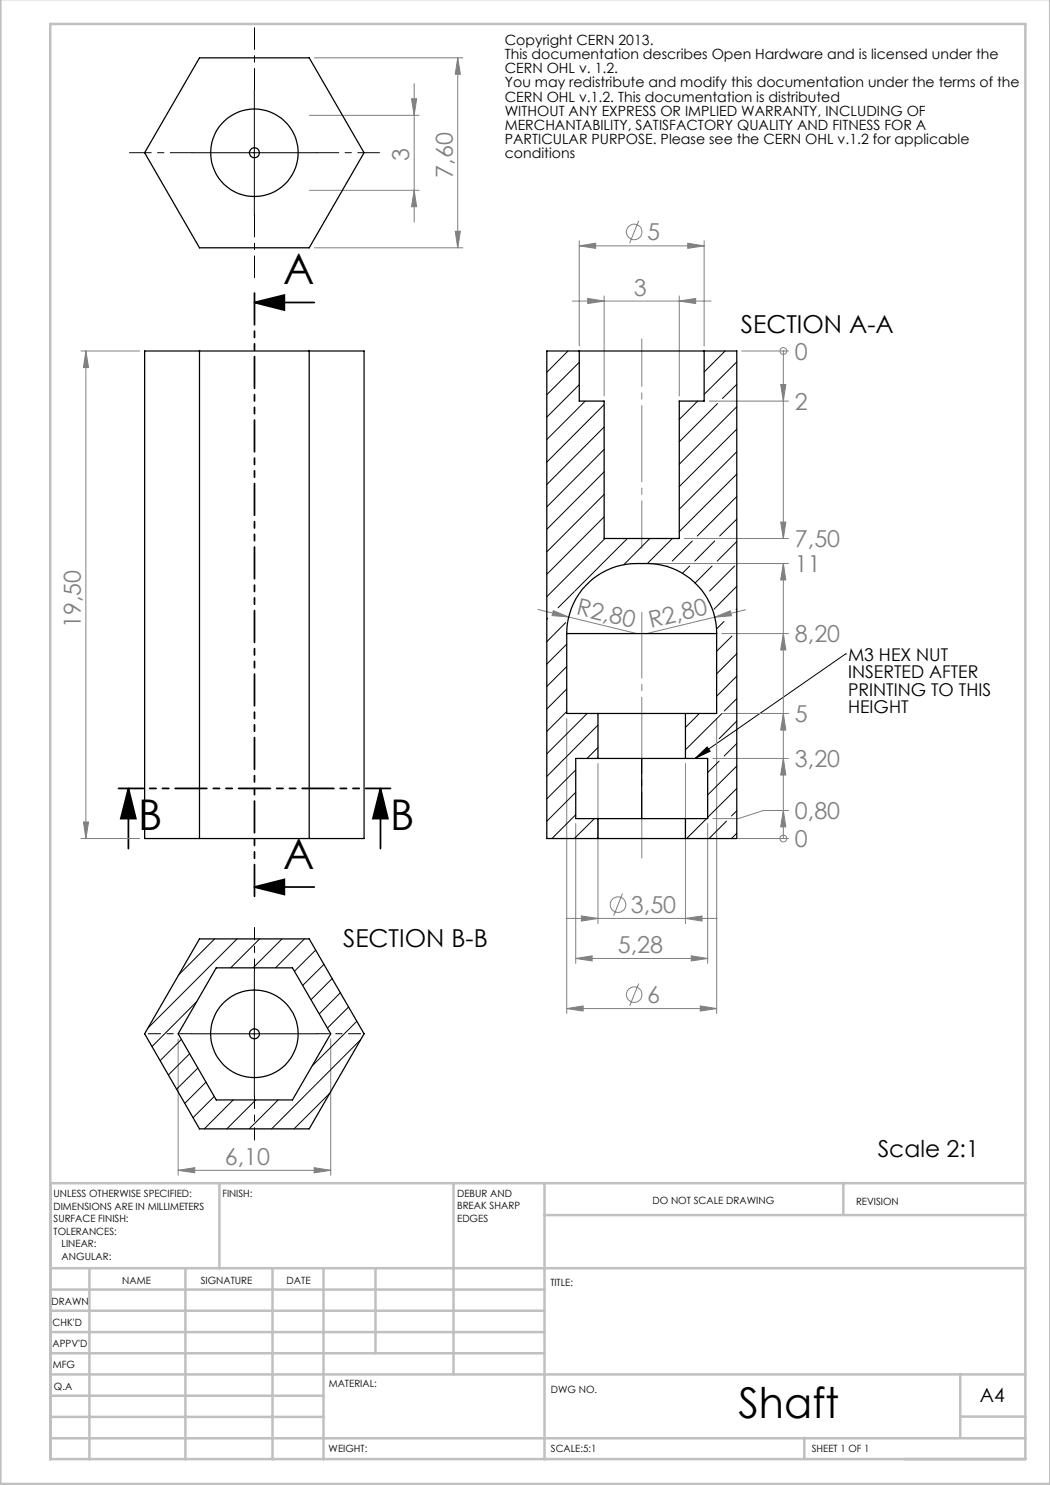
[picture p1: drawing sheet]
<svg xmlns="http://www.w3.org/2000/svg" width="210mm" height="297mm" viewBox="0 0 210 297" stroke-linecap="round" stroke-linejoin="round" font-family="sans-serif">
<g fill="none" stroke="#808080" stroke-width=".2">
<path d="M62.9 11.6h29.7M82.3 19.8h1l-.5 3.3zM82.8 16.7v27.7M91.5 11.6v38M91.5 11.6l.6 3.2h-1zM61.9 38.1h21.9M61.9 23.1h21.9M82.8 38.1l.5 3.2h-1zM62.9 49.6h29.7M91.1 46.2h1l-.6 3.4zM115.9 49.2l3.2-.6v1.1zM115.9 48.2v21"/>
<path d="M115.9 49.2h24.9M117.5 59.7l3.3 .5-3.3 .5zM120.8 59.2v20M127.7 44.2l-1.8 4.4M135.9 59.2v20M137.5 48.6l3.3 .6-3.3 .5zM140.8 48.2v21M16.2 70.2h11.7M17.2 70.2v97.5M17.2 70.2l.5 3.3h-1zM114.5 60.2h27.7M135.9 60.2l3.2-.5v1z"/>
<path d="M148.3 70.2h9.4M156.1 76.9h1.1l-.5 3.3zM156.7 70.2v37.5M156.7 70.2h.1M141.9 80.2h15.8M130.4 112.7h27.3M136.8 107.7h20.9M156.1 104.4h1.1l-.5 3.3zM156.7 112.7l.5 3.3h-1.1zM156.7 112.7v55M107.6 121.9l19.8 4.8M110.7 122.1l3 1.3-3.3-.3z"/>
<path d="M142.9 123.4l3.2-1.2 .2 1zM142.9 123.4l-13.6 3.3M144.4 126.7h13.3M149.1 122l-6.2 1.4M156.7 126.7l.5 3.3h-1.1zM113.3 143.7v59M119.6 152.7v32M137.1 152.7v32M142.6 151.7h15.1M143.3 143.7v59M144.4 142.7h13.3M156.7 151.7l.5 3.3h-1.1z"/>
<path d="M156.7 142.7l.5 3.3h-1.1zM16.2 167.7h11.7M16.7 164.4h1l-.5 3.3zM115.1 164.7v28M124.5 178.7l-1.8 4.5M141.5 164.7v28M147.7 167.7h10M156.7 162.1l.5 3.3h-1.1zM156.7 167.7h.1M157.7 162.1h-5l-5 1.6h-5.1M113.2 183.7h30.2M115.1 191.7l3.3-.5v1z"/>
<path d="M115.1 191.7h26.4M116.3 183.2l3.3 .5-3.3 .5zM127.7 196.7l-1.8 4.5M137.1 183.7l3.3-.5v1zM138.3 191.2l3.2 .5-3.2 .5zM35.6 207.8v27.3M66.1 207.8v27.3M113.3 201.7l3.3-.5v1zM113.3 201.7h30M140.1 201.2l3.2 .5-3.2 .5zM35.6 234.1l3.3-.6v1.1zM35.6 234.1h30.5"/>
<path d="M62.8 233.5l3.3 .6-3.3 .5z"/>
<circle cx="126.9" cy="46.4" r="1.55"/>
<circle cx="156.7" cy="70.2" r=".68"/>
<circle cx="156.7" cy="167.7" r=".69"/>
<circle cx="123.6" cy="180.9" r="1.55"/>
<circle cx="126.9" cy="198.9" r="1.55"/>
</g>
<path d="M50.9 18.1v25M38.4 30.5h25M169.1 130.8h.1M169.1 130.8l-30.1 20.9M139 151.7l2.4-2.3 .6 .8zM50.9 194.3v24.9M38.4 206.8h25" fill="none" stroke="#000" stroke-width=".2"/>
<path d="M50.9 60.5l6-1.5v3zM50.9 60.5h12M25.7 157.7l1.5 6h-3zM25.7 157.7v12M76.1 157.7l1.5 6h-3zM76.1 157.7v12M50.9 177.4l6-1.5v3zM50.9 177.4h12" fill="none" stroke="#000" stroke-width=".35"/>
<path d="M50.9 18v-12.5M38.4 30.5h-12.5M63.4 30.5h12.5M50.9 43v12.5" fill="none" stroke="#000" stroke-width=".2" stroke-dasharray="15.2 1.3 1.3 1.3" stroke-dashoffset="10.9"/>
<path d="M50.9 194.2v-8.7M38.4 206.7h-8.8M50.9 219.2v8.8M63.4 206.7h8.7" fill="none" stroke="#000" stroke-width=".2" stroke-dasharray="15.2 1.3 1.3 1.3" stroke-dashoffset="12.8"/>
<path d="M50.9 58.5v120.9" fill="none" stroke="#000" stroke-width=".35" stroke-dasharray="6.3 1.3 1.3 1.3 1.3 1.3" stroke-dashoffset="-.1"/>
<path d="M78.1 157.7h-54.4" fill="none" stroke="#000" stroke-width=".35" stroke-dasharray="6.3 1.3 1.3 1.3 1.3 1.3" stroke-dashoffset="1.4"/>
<path d="M128.4 67.8v41.9" fill="none" stroke="#808080" stroke-width=".2" stroke-dasharray="15.2 1.3 1.3 1.3" stroke-dashoffset="5.7"/>
<path d="M128.4 171.6v-49.1" fill="none" stroke="#808080" stroke-width=".2" stroke-dasharray="15.2 1.3 1.3 1.3" stroke-dashoffset="2.1"/>
<g fill="none" stroke="#c0c0c0" stroke-width=".5">
<path d="M.1 -.1v296.9h209.9v-296.9M10.1 4.8h195v287h-195zM43.9 236.6v17M90.7 236.6v38.3M108.9 236.6v55.3M168.7 236.6v6.3M205.1 236.6h-195v55.3M10.1 253.6h195M10.1 257.9h98.8M17.9 253.6v38.3M37.1 253.6v38.3M54.5 253.6v38.3"/>
<path d="M64.7 253.6v38.3M75.1 253.6v17M108.9 243h96.2M10.1 270.6h98.8M10.1 266.4h98.8M10.1 262.1h98.8M10.1 279.1h54.6M10.1 274.9h195M192.1 274.8v12.7M10.1 287.7h195M10.1 283.4h54.6M160.9 287.5v4.3"/>
<path d="M192.1 283.3h13"/>
</g>
<g fill="#000">
<path d="M139 151.7l2.4-2.3 .6 .8z"/>
<path d="M50.9 60.5l6-1.5v3zM50.9 177.4l6-1.5v3z"/>
<path d="M76.1 157.7l1.5 6h-3zM25.7 157.7l1.5 6h-3z"/>
</g>
<g fill="#808080">
<path d="M110.7 122.1l3 1.3-3.3-.3z"/>
<path d="M142.9 123.4l3.2-1.2 .2 1z"/>
<path d="M156.1 76.9h1.1l-.5 3.3zM156.1 104.4h1.1l-.5 3.3zM156.7 162.1l.5 3.3h-1.1zM156.7 151.7l.5 3.3h-1.1zM156.7 142.7l.5 3.3h-1.1zM156.7 126.7l.5 3.3h-1.1zM156.7 112.7l.5 3.3h-1.1z"/>
<path d="M115.9 49.2l3.2-.6v1.1zM137.5 48.6l3.3 .6-3.3 .5zM117.5 59.7l3.3 .5-3.3 .5zM135.9 60.2l3.2-.5v1zM116.3 183.2l3.3 .5-3.3 .5zM137.1 183.7l3.3-.5v1zM115.1 191.7l3.3-.5v1zM138.3 191.2l3.2 .5-3.2 .5zM113.3 201.7l3.3-.5v1zM140.1 201.2l3.2 .5-3.2 .5z"/>
<path d="M82.8 38.1l.5 3.2h-1zM82.3 19.8h1l-.5 3.3z"/>
<path d="M17.2 70.2l.5 3.3h-1zM16.7 164.4h1l-.5 3.3zM91.5 11.6l.6 3.2h-1zM91.1 46.2h1l-.6 3.4z"/>
<path d="M35.6 234.1l3.3-.6v1.1zM62.8 233.5l3.3 .6-3.3 .5z"/>
</g>
<g fill="none" stroke="#000" stroke-width=".25">
<path d="M39.9 11.6h21.9l11 18.9-11 19.1h-21.9l-11-19.1zM28.9 70.2h43.9v97.5h-43.9zM39.9 70.2v97.5M61.8 70.2v97.5M115.9 70.2h24.9M115.9 70.2h-6.5v97.5h10.2M115.9 70.2v10h4.9v27.5h15.1v-27.5h4.9v-10M140.8 70.2h6.6v97.5h-10.3M113.3 126.7a14 14 0 0 1 14.1-14 14.6 14.6 0 0 1 12.9 5.3 14 14 0 0 1 3 8.7M113.3 126.7h30M113.3 126.7v16h6.3M143.3 126.7v16h-6.2"/>
<path d="M119.6 151.7h17.5M119.6 142.7h17.5M119.6 151.7h-4.5v12h4.5M119.6 142.7v9M128.3 151.7v12M137.1 142.7v9M137.1 151.7h4.4v12h-4.4M119.6 163.7h17.5M119.6 167.7h17.5M119.6 163.7v4M137.1 163.7v4M39.9 187.8h21.9l11 19-11 19h-21.9l-11-19z"/>
<path d="M43.3 193.6h15.2l7.6 13.2-7.6 13.2h-15.2l-7.7-13.2z"/>
<circle cx="50.9" cy="30.6" r="8.8"/>
<circle cx="50.9" cy="30.6" r="1"/>
<circle cx="50.9" cy="206.8" r="8.8"/>
<circle cx="50.9" cy="206.8" r=".99"/>
</g>
<g fill="none" stroke="#000" stroke-width=".2">
<path d="M113.6 70.2l-4.2 4.3M115.9 72.5l-6.5 6.4M115.9 76.9l-6.5 6.5M145 70.2l-4.2 4.2M147.4 72.4l-6.6 6.5M147.4 76.9l-2.9 2.8M117.1 80.2l-7.7 7.7M120.8 80.9l-11.4 11.5M120.8 85.4l-11.4 11.5M120.8 89.9l-11.4 11.5M120.8 94.4l-11.4 11.5M120.8 98.9l-11.4 11.5"/>
<path d="M139.5 80.2l-3.6 3.7M143.5 80.7l-7.6 7.7M147.4 81.3l-11.5 11.5M147.4 85.8l-11.5 11.5M147.4 90.3l-11.5 11.5M147.4 94.8l-11.5 11.5M147.4 99.3l-7.9 7.9M114.9 118.3l-3.3 3.3M120.8 103.4l-11.4 11.5M121 107.7l-11.6 11.6M125.5 107.7l-10.5 10.5M130 107.7l-5.3 5.3"/>
<path d="M133.5 113.2l-.2 .1M134.5 107.7l-5 5M137.9 113.2l-1.4 1.4M138.5 108.2l-4.1 4M142.4 113.2l-3.4 3.4M142.9 108.2l-3.9 4M146.9 113.2l-5 5M147.4 103.8l-3.5 3.4M147.4 108.3l-4 3.9M147.4 117.3l-4.6 4.5M109.5 123.6l-.1 .3M113.1 124.5l-3.7 3.8"/>
<path d="M113.3 128.8l-3.9 4M113.3 133.3l-3.9 4M113.3 137.8l-3.9 4M144.8 124.3l-1.5 1.5M146.4 127.2l-3.1 3M147.4 121.8l-.2 .1M147.4 130.7l-4.1 4.1M147.4 135.2l-4.1 4M147.4 139.7l-2.5 2.5M113.3 142.3l-3.9 4M115.1 154l-5.7 5.8M115.1 158.5l-5.7 5.7"/>
<path d="M117.4 142.7l-8 8.1M119.6 145l-10.2 10.3M119.6 149.5l-2.2 2.2M139.9 142.7l-2.8 2.8M143.8 152.2l-2.3 2.3M144.4 142.7l-7.3 7.3M147.4 144.2l-3.6 3.5M147.4 148.7l-2.5 2.5M147.4 153.2l-5.9 5.8M147.4 157.7l-5.9 5.8M115.1 162.9l-4.7 4.8M118.9 163.7l-4 4"/>
<path d="M119.6 167.5l-.2 .2M141.3 163.7l-4 4M145.3 164.2l-3.5 3.5M147.4 162.2l-1.1 1M147.4 166.6l-1.1 1.1M42.9 187.8l-7.1 7.1M47.4 187.8l-17.8 17.8M51.9 187.8l-5.8 5.8M56.4 187.8l-5.8 5.8M60.9 187.8l-5.8 5.8M63.1 190l-4.2 4.2M64.8 192.9l-4.3 4.2"/>
<path d="M66.4 195.7l-4.2 4.3M68.1 198.5l-4.2 4.3M36.3 207.9l-4.3 4.2M37.9 210.7l-4.2 4.3M39.3 200.3l-8.9 9M39.6 213.6l-4.3 4.2M41.2 216.4l-4.2 4.3M42.9 219.3l-4.3 4.2M46.6 220l-5.7 5.8M51.2 220l-5.8 5.8M55.6 220l-5.8 5.8M66 218.6l-7.2 7.2"/>
<path d="M69.7 201.4l-4.2 4.2M71.4 204.3l-9 8.9M72.1 208l-17.8 17.8"/>
</g>
<g font-size="8.5">
<text x="56.6" y="56.8">A</text>
<text x="27.6" y="166">B</text>
<text x="78" y="166">B</text>
<text x="56.6" y="173.7">A</text>
<text x="147.7" y="283.5">Shaft</text>
</g>
<g font-size="4.9">
<text x="148.2" y="66.5">SECTION A-A</text>
<text x="68.6" y="189.5">SECTION B-B</text>
</g>
<g font-size="4.7" fill="#808080">
<text x="81.8" y="32.3" transform="rotate(-90 81.8 32.3)">3</text>
<text x="90.6" y="35.5" transform="rotate(-90 90.6 35.5)">7,60</text>
<text x="129.4" y="48.1">5</text>
<text x="126.8" y="59.2">3</text>
<text x="159" y="72">0</text>
<text x="159" y="82">2</text>
<text x="159" y="109.5">7,50</text>
<text x="159" y="114.4">11</text>
<text x="16.2" y="125.7" transform="rotate(-90 16.2 125.7)">19,50</text>
<text x="115.1" y="122.8" transform="rotate(14 115.1 122.8)">R2,80</text>
<text x="130.2" y="125.6" transform="rotate(-13 130.2 125.6)">R2,80</text>
<text x="159" y="128.4">8,20</text>
<text x="159" y="144.4">5</text>
<text x="159" y="153.4">3,20</text>
<text x="159" y="163.8">0,80</text>
<text x="159" y="169.5">0</text>
<text x="126.2" y="182.6">3,50</text>
<text x="123.6" y="190.7">5,28</text>
<text x="129.4" y="200.6">6</text>
<text x="45" y="233">6,10</text>
</g>
<text font-size="4.7" x="175.5" y="231.4">Scale 2:1</text>
<text font-size="3.9" x="196" y="280.4">A4</text>
<g font-size="3.5">
<text x="169.6" y="132.1">M3 HEX NUT</text>
<text x="169.6" y="135.6">INSERTED AFTER</text>
<text x="169.6" y="139.2">PRINTING TO THIS</text>
<text x="169.6" y="142.7">HEIGHT</text>
</g>
<g font-size="2.8">
<text x="101" y="9">Copyright CERN 2013.</text>
<text x="101" y="11.8">This documentation describes Open Hardware and is licensed under the</text>
<text x="101" y="14.7">CERN OHL v. 1.2.</text>
<text x="101" y="17.5">You may redistribute and modify this documentation under the terms of the</text>
<text x="101" y="20.3">CERN OHL v.1.2. This documentation is distributed</text>
<text x="101" y="23.1">WITHOUT ANY EXPRESS OR IMPLIED WARRANTY, INCLUDING OF</text>
<text x="101" y="26">MERCHANTABILITY, SATISFACTORY QUALITY AND FITNESS FOR A</text>
<text x="101" y="28.8">PARTICULAR PURPOSE. Please see the CERN OHL v.1.2 for applicable</text>
<text x="101" y="31.6">conditions</text>
</g>
<g font-size="2">
<text x="10.7" y="239.5">UNLESS OTHERWISE SPECIFIED:</text>
<text x="44.5" y="239.5">FINISH:</text>
<text x="91.4" y="239.4">DEBUR AND</text>
<text x="10.7" y="242">DIMENSIONS ARE IN MILLIMETERS</text>
<text x="10.7" y="244.5">SURFACE FINISH:</text>
<text x="91.4" y="241.9">BREAK SHARP</text>
<text x="91.4" y="244.4">EDGES</text>
<text x="130.5" y="240.8">DO NOT SCALE DRAWING</text>
<text x="171.2" y="241">REVISION</text>
<text x="10.7" y="247">TOLERANCES:</text>
<text x="12.3" y="249.5">LINEAR:</text>
<text x="12.3" y="252">ANGULAR:</text>
<text x="24.4" y="256.9">NAME</text>
<text x="40.1" y="256.8">SIGNATURE</text>
<text x="57.3" y="256.8">DATE</text>
<text x="110.1" y="257.1">TITLE:</text>
<text x="10.3" y="260.9">DRAWN</text>
<text x="10.5" y="269.3">APPV'D</text>
<text x="10.5" y="265.2">CHK'D</text>
<text x="10.6" y="273.6">MFG</text>
<text x="10.8" y="278">Q.A</text>
<text x="65.8" y="277.4">MATERIAL:</text>
<text x="110.2" y="278.5">DWG NO.</text>
<text x="65.7" y="290.4">WEIGHT:</text>
<text x="110.2" y="290.5">SCALE:5:1</text>
<text x="162.4" y="290.4">SHEET 1 OF 1</text>
</g>
</svg>
